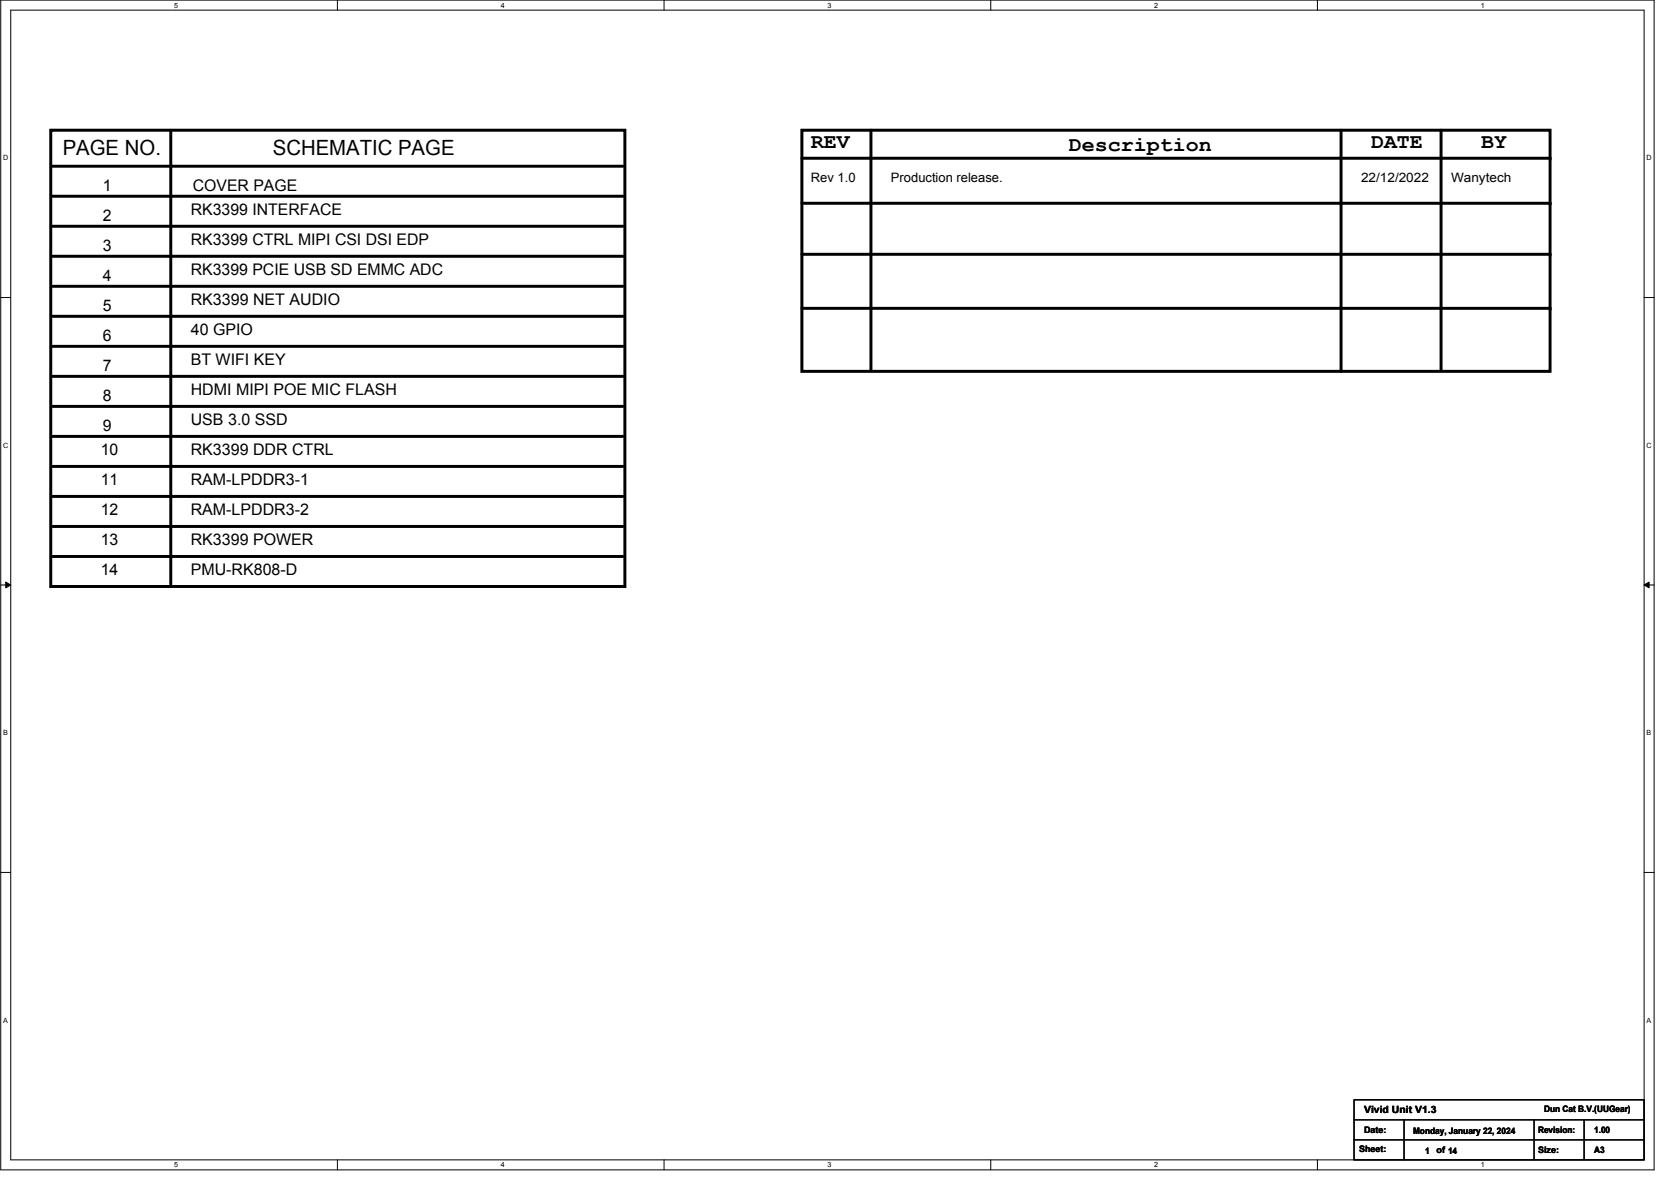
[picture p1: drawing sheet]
<svg xmlns="http://www.w3.org/2000/svg" width="297mm" height="210mm" viewBox="0 0 297 210" stroke-linecap="round" stroke-linejoin="round" font-family="sans-serif">
<path d="M.1 0h293.9v207.8h-293.9zM1.9 1.8h290.3v204.3h-290.3z" fill="none" stroke="#000" stroke-width=".18"/>
<g fill="#fff">
<path d="M30.9 .2h.7v1.4h-.7z"/>
<path d="M30.9 206.2h.7v1.5h-.7z"/>
</g>
<path d="M60 0v1.8M60 206.1v1.7" fill="none" stroke="#000" stroke-width=".18"/>
<g fill="#fff">
<path d="M89 .2h.7v1.4h-.7z"/>
<path d="M89 206.2h.7v1.5h-.7z"/>
</g>
<path d="M118 0v1.8M118 206.1v1.7" fill="none" stroke="#000" stroke-width=".18"/>
<g fill="#fff">
<path d="M147.1 .2h.7v1.4h-.7z"/>
<path d="M147.1 206.2h.7v1.5h-.7z"/>
</g>
<path d="M176.1 0v1.8M176.1 206.1v1.7" fill="none" stroke="#000" stroke-width=".18"/>
<g fill="#fff">
<path d="M205.1 .2h.7v1.4h-.7z"/>
<path d="M205.1 206.2h.7v1.5h-.7z"/>
</g>
<path d="M234.2 0v1.8M234.2 206.1v1.7" fill="none" stroke="#000" stroke-width=".18"/>
<g fill="#fff">
<path d="M263.2 .2h.7v1.4h-.7z"/>
<path d="M263.2 206.2h.7v1.5h-.7z"/>
<path d="M.6 27.3h.9v1.5h-.9z"/>
<path d="M292.7 27.3h.9v1.5h-.9z"/>
<path d="M.6 78.4h.9v1.4h-.9z"/>
<path d="M292.7 78.4h.9v1.4h-.9z"/>
</g>
<path d="M.1 52.9h1.8M292.2 52.9h1.8" fill="none" stroke="#000" stroke-width=".18"/>
<g fill="#fff">
<path d="M.6 129.5h.8v1.4h-.8z"/>
<path d="M292.7 129.5h.8v1.4h-.8z"/>
</g>
<path d="M.1 103.9h1.8M292.2 103.9h1.8" fill="none" stroke="#000" stroke-width=".18"/>
<path d="M1 103.4l.9 .5-.9 .5zM292.2 103.9l.9-.5v1z" fill="#000" stroke="#000" stroke-width=".18"/>
<g fill="#fff">
<path d="M.6 180.5h.8v1.4h-.8z"/>
<path d="M292.7 180.5h.8v1.4h-.8z"/>
</g>
<path d="M.1 155h1.8M292.2 155h1.8M240.7 195.4h51.5v10.7h-51.5zM240.7 199h51.5M249.6 199v7.1M272.7 199v7.1M281.6 199v7.1M240.7 202.5h51.5" fill="none" stroke="#000" stroke-width=".18"/>
<g fill="none" stroke="#000" stroke-width=".53">
<path d="M9 23.1h102.1v81.1h-102.1zM9.4 34.9h101.3M9.4 29.5h101.3M30.4 23.1v80.7M142.5 28.1h133M142.5 36.1h133M142.5 23.1h133v42.9h-133zM154.8 23.1v42.7M238.4 23.1v42.9M256.1 23.1v42.7M9.4 40.2h101.3M9.4 50.9h101.3"/>
<path d="M9.4 45.5h101.3M9.4 56.2h101.3M142.5 54.8h133M142.5 45.2h133M9.4 72.2h101.3M9.4 77.5h101.3M9.4 61.5h101.3M9.4 66.9h101.3M9.4 82.9h101.3M9.4 88.2h101.3M9.4 93.5h101.3M9.4 98.9h101.3"/>
</g>
<g fill="#000">
<circle cx="275.5" cy="28.1" r=".26"/>
<circle cx="275.5" cy="36.1" r=".26"/>
<circle cx="275.5" cy="54.8" r=".26"/>
<circle cx="275.5" cy="45.2" r=".26"/>
</g>
<g font-size="3.7">
<text x="11.2" y="27.6">PAGE NO.</text>
<text x="48.5" y="27.6">SCHEMATIC PAGE</text>
<text x="144.1" y="26.2">REV</text>
<text x="190" y="26.8">Description</text>
<text x="243.7" y="26.2">DATE</text>
<text x="263.2" y="26.2">BY</text>
</g>
<g font-size="2.8">
<text x="18.3" y="33.9">1</text>
<text x="34.3" y="33.9">COVER PAGE</text>
<text x="18.3" y="39.2">2</text>
<text x="33.9" y="38.2">RK3399 INTERFACE</text>
<text x="18.3" y="44.6">3</text>
<text x="33.9" y="43.5">RK3399 CTRL MIPI CSI DSI EDP</text>
<text x="18.3" y="49.9">4</text>
<text x="33.9" y="48.8">RK3399 PCIE USB SD EMMC ADC</text>
<text x="18.3" y="55.2">5</text>
<text x="33.9" y="54.2">RK3399 NET AUDIO</text>
<text x="33.9" y="59.5">40 GPIO</text>
<text x="18.3" y="60.6">6</text>
<text x="18.3" y="65.9">7</text>
<text x="33.9" y="64.8">BT WIFI KEY</text>
<text x="18.3" y="71.2">8</text>
<text x="33.9" y="70.2">HDMI MIPI POE MIC FLASH</text>
<text x="18.3" y="76.6">9</text>
<text x="33.9" y="75.5">USB 3.0 SSD</text>
<text x="17.9" y="80.8">10</text>
<text x="33.9" y="80.8">RK3399 DDR CTRL</text>
<text x="17.9" y="86.2">11</text>
<text x="33.9" y="86.2">RAM-LPDDR3-1</text>
<text x="17.9" y="91.5">12</text>
<text x="33.9" y="91.5">RAM-LPDDR3-2</text>
<text x="17.9" y="96.8">13</text>
<text x="33.9" y="96.8">RK3399 POWER</text>
<text x="17.9" y="102.2">14</text>
<text x="33.9" y="102.2">PMU-RK808-D</text>
</g>
<g font-size="2.3">
<text x="144.1" y="32.3">Rev 1.0</text>
<text x="158.4" y="32.3">Production release.</text>
<text x="241.9" y="32.3">22/12/2022</text>
<text x="257.9" y="32.3">Wanytech</text>
</g>
<text font-size="1.8" x="242.4" y="197.8">Vivid Unit V1.3</text>
<g font-size="1.6">
<text x="274.4" y="197.6">Dun Cat B.V.(UUGear)</text>
<text x="242.4" y="201.3">Date:</text>
<text x="251.1" y="201.5">Monday, January 22, 2024</text>
<text x="273.4" y="201.3">Revision:</text>
<text x="283.3" y="201.3">1.00</text>
<text x="241.6" y="204.7">Sheet:</text>
<text x="253.3" y="205.1">1</text>
<text x="255.3" y="204.9">of 14</text>
<text x="273.4" y="204.9">Size:</text>
<text x="283.3" y="204.9">A3</text>
</g>
<g font-size="1.3">
<text x="30.9" y="1.3">5</text>
<text x="89" y="1.3">4</text>
<text x="147.1" y="1.3">3</text>
<text x="205.1" y="1.3">2</text>
<text x="263.2" y="1.3">1</text>
<text x=".6" y="28.5">D</text>
<text x="292.7" y="28.5">D</text>
<text x=".6" y="79.5">C</text>
<text x="292.7" y="79.5">C</text>
<text x=".6" y="130.6">B</text>
<text x="292.7" y="130.6">B</text>
<text x=".6" y="181.7">A</text>
<text x="292.7" y="181.7">A</text>
<text x="30.9" y="207.4">5</text>
<text x="89" y="207.4">4</text>
<text x="147.1" y="207.4">3</text>
<text x="205.1" y="207.4">2</text>
<text x="263.2" y="207.4">1</text>
</g>
</svg>
